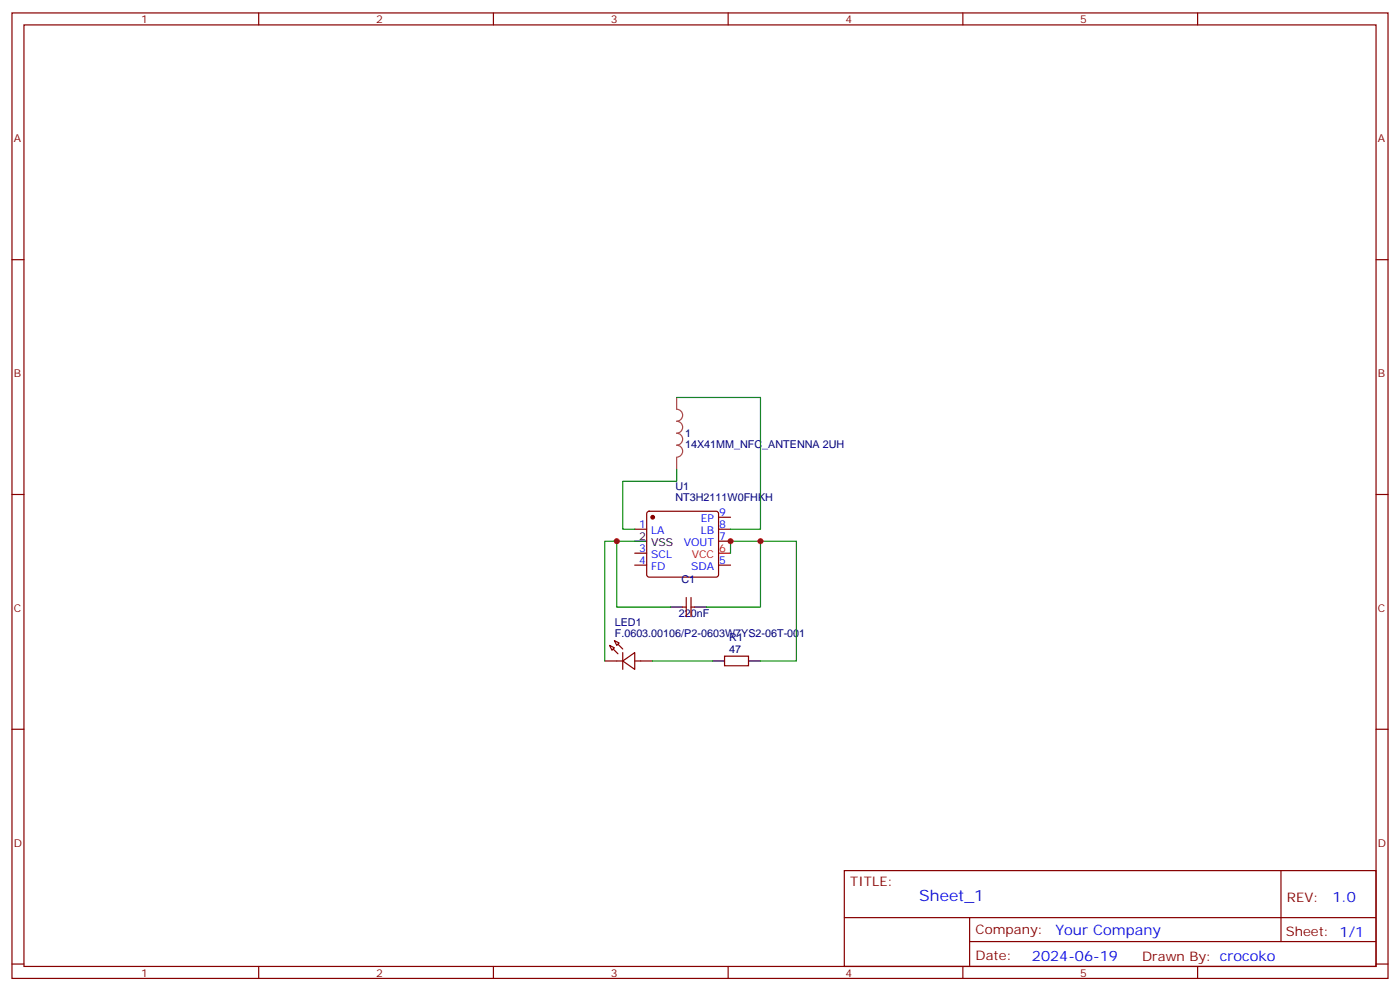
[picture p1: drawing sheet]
<svg xmlns="http://www.w3.org/2000/svg" width="412mm" height="292mm" viewBox="0 0 412 292" stroke-linecap="round" stroke-linejoin="round" font-family="sans-serif">
<g fill="none" stroke="#870000" stroke-width=".35">
<path d="M3.5 3.8h405.4v284.3h-405.4zM7.1 7.3h398.2v277.3h-398.2zM76.2 3.8v3.5M145.3 3.8v3.5M214.5 3.8v3.5M283.6 3.8v3.5M352.8 3.8v3.5M3.5 76.5h3.6M405.3 76.5h3.6M3.5 145.6h3.6M187 155.9h3.5M190.7 150.8l.5-.2h19.8l.5 .2 .2 .5v18l-.3 .5-.4 .2h-19.8l-.5-.3-.2-.4v-18z"/>
<path d="M211.7 152.3h3.5M211.7 155.9h3.5M211.7 159.4h3.5M405.3 145.6h3.6M187 166.4h3.5M187 162.9h3.5M201.1 178.8h1M202.1 176v5.6M203.6 176v5.6M203.6 178.8h1M211.7 166.4h3.5M178.2 194.7h5.2"/>
<path d="M179.6 190.1l1.4 .7-.7 .7zM181 188.7l1.4 .7-.7 .7zM183.4 194.7l3.6-2.5v4.9zM183.4 192.2v4.9M187 194.7h5.3M213.4 193.3h7.1v2.8h-7.1zM3.5 214.8h3.6M405.3 214.8h3.6M248.7 256.4h156.6v28.2h-156.6zM377.3 256.4v20.9M248.7 270.2h156.5M285.6 277.3h119.6"/>
<path d="M285.6 270.2v14.2M3.5 283.9h3.6M76.2 284.6v3.5M145.3 284.6v3.5M214.5 284.6v3.5M283.6 284.6v3.5M352.8 284.6v3.5M405.3 283.9h3.6"/>
</g>
<path d="M211.7 162.9h3.5" fill="none" stroke="#f00" stroke-width=".35"/>
<path d="M187 159.4h3.5M197.6 178.8h3.5M204.6 178.8h3.5M209.9 194.7h3.5M220.5 194.7h3.5" fill="none" stroke="#000" stroke-width=".35"/>
<g fill="#870000" stroke="#870000" stroke-width=".35">
<path d="M180.6 191.1l1.4 1.4z"/>
<path d="M182 189.7l1.4 1.4z"/>
<circle cx="192.3" cy="152.3" r=".53"/>
</g>
<path d="M199.3 117.1v3.4a1.76 1.76 0 0 1 1.8 1.8 1.76 1.76 0 0 1-1.8 1.8 1.76 1.76 0 0 1 1.8 1.7 1.76 1.76 0 0 1-1.8 1.8 1.76 1.76 0 0 1 1.8 1.7 1.76 1.76 0 0 1-1.8 1.8 1.76 1.76 0 0 1 1.8 1.8 1.76 1.76 0 0 1-1.8 1.7M199.3 134.7v3.5" fill="none" stroke="#a64a4a" stroke-width=".35"/>
<path d="M199.3 117.1h24.7v38.8h-8.8M199.3 138.2v3.5h-15.9v14.2h3.6M181.7 159.4h-3.5v35.3M187 159.4h-5.3v19.4h15.9M224 159.4h10.6v35.3h-10.6M215.2 162.9v-3.5h8.8v19.4h-15.9M192.3 194.7h17.6" fill="none" stroke="#008700" stroke-width=".35"/>
<g fill="#c00">
<circle cx="215.2" cy="159.4" r=".88"/>
<circle cx="224" cy="159.4" r=".88"/>
<circle cx="181.7" cy="159.4" r=".88"/>
</g>
<text font-size="4.6" fill="#00f" x="270.8" y="265.4">Sheet_1</text>
<g font-size="4.2" fill="#00f">
<text x="392.5" y="265.7">1.0</text>
<text x="310.9" y="275.2">Your Company</text>
<text x="304" y="283">2024-06-19</text>
</g>
<g font-size="3.9" fill="#800">
<text x="250.5" y="261">TITLE:</text>
<text x="379.1" y="265.7">REV:</text>
<text x="287.4" y="275.2">Company:</text>
<text x="378.7" y="275.8">Sheet: 1/1</text>
<text x="287.4" y="282.9">Date:</text>
<text x="336.4" y="282.9">Draw</text>
<text x="346.6" y="282.9">n By: crocoko</text>
</g>
<g font-size="3.2" fill="#800">
<text x="41.6" y="6.8">1</text>
<text x="110.8" y="6.8">2</text>
<text x="179.9" y="6.8">3</text>
<text x="249.1" y="6.8">4</text>
<text x="318.2" y="6.8">5</text>
<text x="4.1" y="41.9">A</text>
<text x="405.9" y="41.9">A</text>
<text x="4.1" y="111.1">B</text>
<text x="405.9" y="111.1">B</text>
<text x="4.1" y="180.2">C</text>
<text x="405.9" y="180.2">C</text>
<text x="4.1" y="249.3">D</text>
<text x="405.9" y="249.3">D</text>
<text x="41.6" y="287.6">1</text>
<text x="110.8" y="287.6">2</text>
<text x="179.9" y="287.6">3</text>
<text x="249.1" y="287.6">4</text>
<text x="318.2" y="287.6">5</text>
</g>
<g font-size="3.2" fill="#000080">
<text x="201.8" y="132">14X41MM_NFC_ANTENNA 2UH</text>
<text x="201.8" y="128.7">1</text>
<text x="198.9" y="147.7">NT3H2111W0FHKH</text>
<text x="198.9" y="144.4">U1</text>
<text x="200.7" y="171.6">C1</text>
<text x="181.1" y="184.4">LED1</text>
<text x="199.9" y="181.7">220nF</text>
<text x="181.1" y="187.6">F.0603.00106/P2-0603W7YS2-06T-001</text>
<text x="214.8" y="188.9">R1</text>
<text x="214.8" y="192.2">47</text>
</g>
<g font-size="3.2" fill="#00f">
<text x="188.3" y="155.5">1</text>
<text x="206.4" y="153.7">EP</text>
<text x="211.8" y="152">9</text>
<text x="211.8" y="155.5">8</text>
<text x="191.8" y="157.3">LA</text>
<text x="201.4" y="160.8">VOUT</text>
<text x="206.4" y="157.3">LB</text>
<text x="211.8" y="159">7</text>
<text x="188.3" y="166.1">4</text>
<text x="188.3" y="162.6">3</text>
<text x="191.8" y="167.9">FD</text>
<text x="191.8" y="164.3">SCL</text>
<text x="203.6" y="167.9">SDA</text>
<text x="211.8" y="166.1">5</text>
</g>
<g font-size="3.2">
<text x="188.3" y="159">2</text>
<text x="191.8" y="160.8">VSS</text>
</g>
<g font-size="3.2" fill="#f00">
<text x="203.8" y="164.3">VCC</text>
<text x="211.8" y="162.6">6</text>
</g>
</svg>
